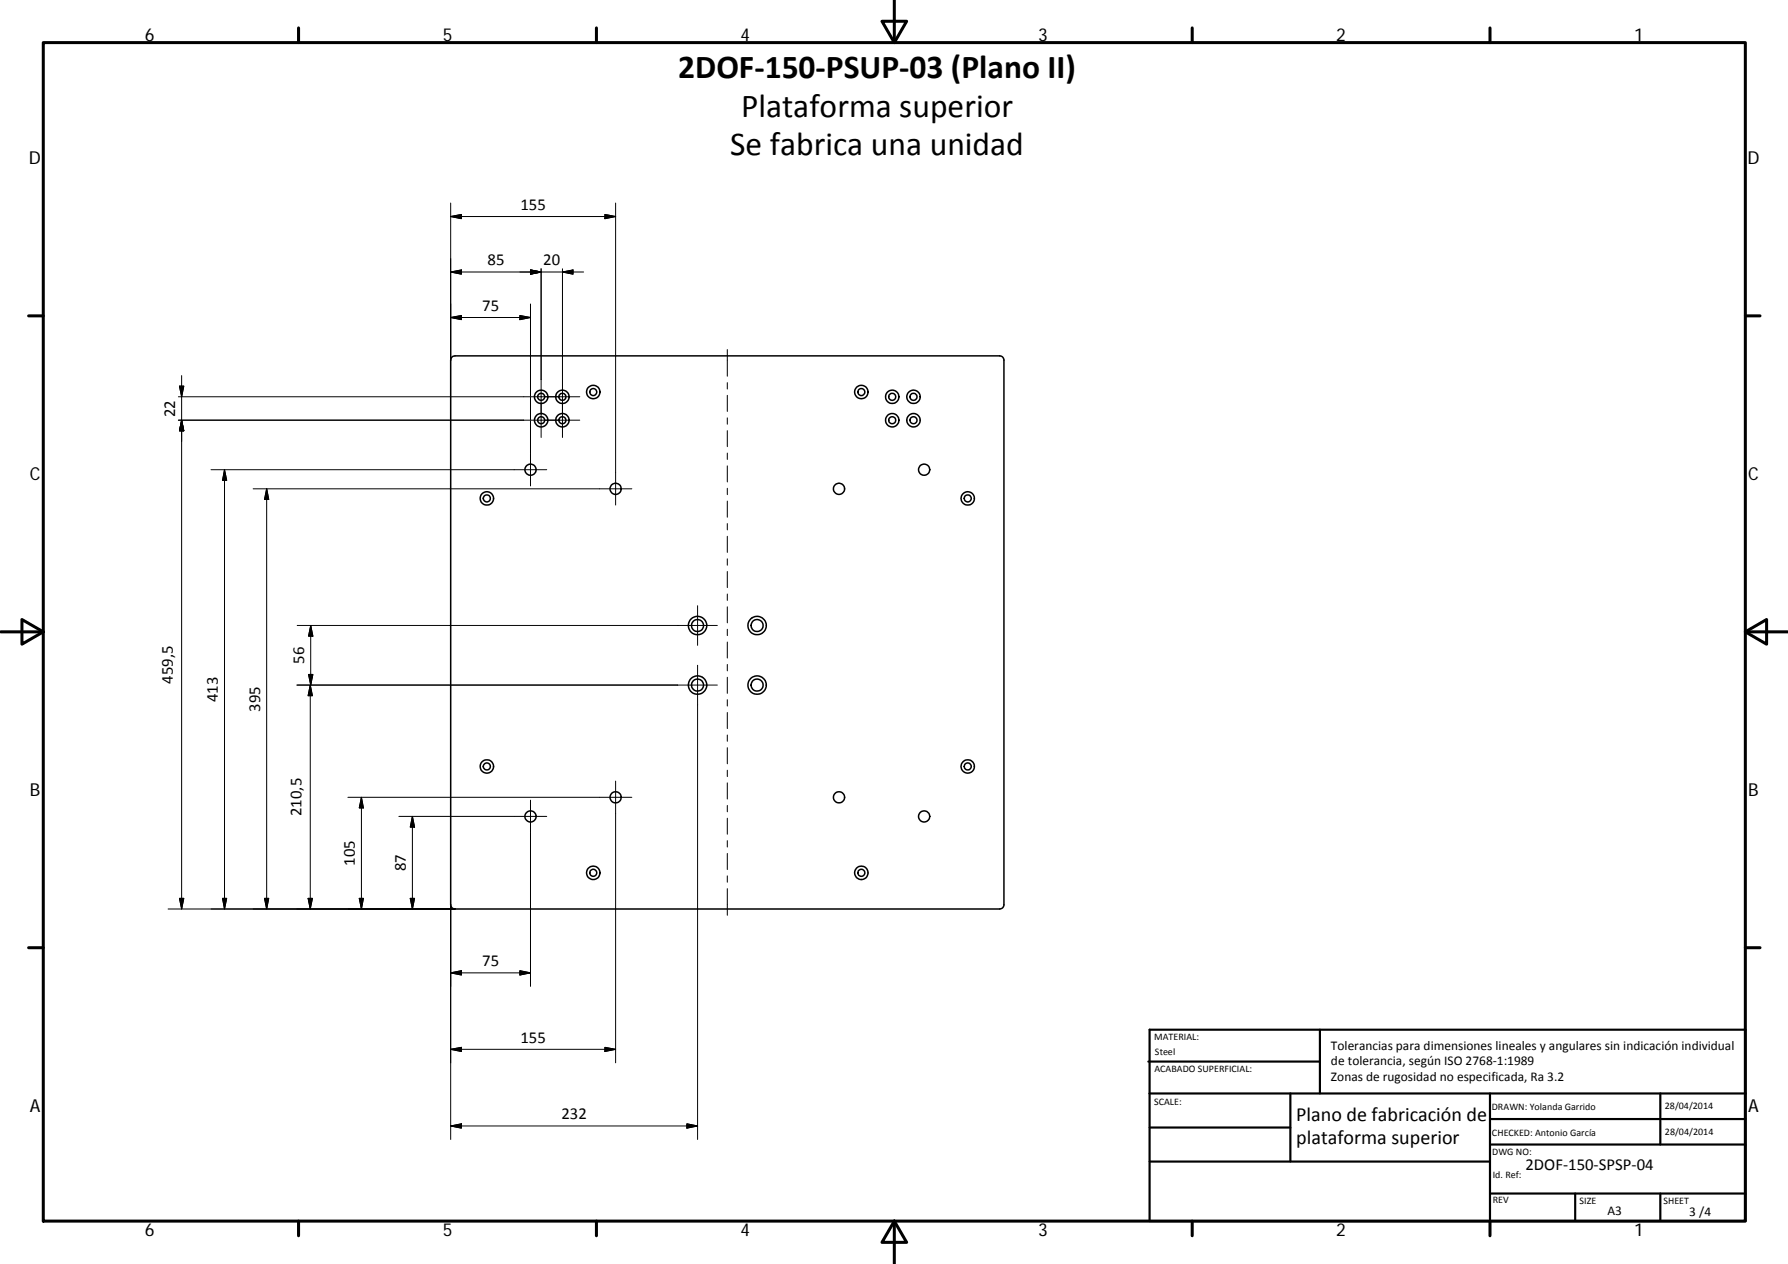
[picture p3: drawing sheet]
<svg xmlns="http://www.w3.org/2000/svg" width="420mm" height="297mm" viewBox="0 0 420 297" stroke-linecap="round" stroke-linejoin="round" font-family="sans-serif">
<g fill="none" stroke="#000" stroke-width=".36">
<path d="M106.3 83.8l.6-.2h128l.8 .4 .2 .6v128l-.4 .8-.6 .2h-128l-.8-.3-.2-.7v-128z"/>
<circle cx="127.2" cy="98.8" r=".83"/>
<circle cx="127.2" cy="98.7" r="1.58"/>
<circle cx="127.2" cy="93.3" r="1.58"/>
<circle cx="127.2" cy="93.2" r=".84"/>
<circle cx="132.2" cy="98.8" r=".83"/>
<circle cx="132.2" cy="98.7" r="1.58"/>
<circle cx="132.2" cy="93.3" r="1.58"/>
<circle cx="132.2" cy="93.2" r=".84"/>
<circle cx="139.4" cy="92.1" r=".82"/>
<circle cx="139.4" cy="92.1" r="1.57"/>
<circle cx="202.4" cy="92.1" r=".82"/>
<circle cx="202.4" cy="92.1" r="1.57"/>
<circle cx="209.7" cy="98.8" r=".82"/>
<circle cx="209.7" cy="98.7" r="1.59"/>
<circle cx="209.7" cy="93.3" r="1.59"/>
<circle cx="209.7" cy="93.2" r=".83"/>
<circle cx="214.7" cy="98.7" r="1.57"/>
<circle cx="214.7" cy="93.3" r="1.57"/>
<circle cx="214.7" cy="98.8" r=".83"/>
<circle cx="214.7" cy="93.2" r=".84"/>
<circle cx="114.4" cy="117.1" r=".83"/>
<circle cx="114.4" cy="117.1" r="1.58"/>
<circle cx="124.7" cy="110.4" r="1.3"/>
<circle cx="144.6" cy="114.9" r="1.31"/>
<circle cx="197.2" cy="114.9" r="1.32"/>
<circle cx="217.2" cy="110.4" r="1.32"/>
<circle cx="227.4" cy="117.1" r="1.57"/>
<circle cx="227.4" cy="117.1" r=".83"/>
<circle cx="163.9" cy="147" r="1.4"/>
<circle cx="163.9" cy="147" r="2.17"/>
<circle cx="177.9" cy="147" r="1.4"/>
<circle cx="177.9" cy="147" r="2.16"/>
<circle cx="163.9" cy="161" r="2.17"/>
<circle cx="163.9" cy="161" r="1.41"/>
<circle cx="177.9" cy="161" r="2.17"/>
<circle cx="177.9" cy="161" r="1.41"/>
<circle cx="114.4" cy="180.1" r=".84"/>
<circle cx="114.4" cy="180.1" r="1.57"/>
<circle cx="124.7" cy="191.9" r="1.31"/>
<circle cx="144.6" cy="187.4" r="1.31"/>
<circle cx="197.2" cy="187.4" r="1.32"/>
<circle cx="217.2" cy="191.9" r="1.32"/>
<circle cx="227.4" cy="180.1" r="1.57"/>
<circle cx="227.4" cy="180.1" r=".84"/>
<circle cx="139.4" cy="205.1" r="1.57"/>
<circle cx="139.4" cy="205.1" r=".82"/>
<circle cx="202.4" cy="205.1" r="1.57"/>
<circle cx="202.4" cy="205.1" r=".82"/>
</g>
<g fill="none" stroke="#000" stroke-width=".71">
<path d="M10.2 10h399.9v277h-399.9zM70.2 6.6v3.4M140.2 6.6v3.4M207.3 5h5.8l-2.9 5zM210.2 0v10M280.2 6.6v3.4M350.1 6.6v3.4M6.7 74.2h3.5M410.1 74.2h3.5M.2 148.5h10M5.2 145.6l5 2.9-5 2.9zM410.1 148.5l5-2.9v5.8z"/>
<path d="M410.1 148.5h10M6.7 222.7h3.5M410.1 222.7h3.5M70.2 287v3.4M140.2 287v3.4M210.2 287l2.9 5h-5.8zM210.2 287v10M280.2 287v3.4M350.1 287v3.4"/>
</g>
<g fill="none" stroke="#000" stroke-width=".51">
<path d="M269.8 249.5h40.4M270.1 242h140v45h-140zM270.1 257h140M303.2 257v16M310.2 242v15M350.1 257v30M390.2 257v12M270.1 265h33.1M270.1 273h80M350.1 269h60M350.1 263h60M350.1 280.5h60"/>
<path d="M370.2 280.5v6.5M390.2 280.5v6.5"/>
</g>
<g fill="none" stroke="#000" stroke-width=".23">
<path d="M105.9 50.9l2.5-.5v1zM105.9 50.9h38.8M105.9 47.7v36.9M142.1 50.4l2.6 .5-2.6 .5zM144.7 47.7v71M105.9 63.9l2.5-.5v1zM105.9 74.6l2.5-.5v1zM105.9 63.9h31.2M105.9 74.6h18.8M122.2 74.1l2.5 .5-2.5 .5zM124.7 63.4l2.5 .5-2.5 .5zM124.7 71.4v21.8"/>
<path d="M127.2 63.2v39.6M132.2 63.9l2.5-.5v1zM132.2 63.2v39.6M41.9 98.7h94.3M41.9 93.2h94.3M42.2 90.7h1l-.5 2.5zM42.7 88.3v125.3M42.7 98.7l.5 2.5h-1zM124.7 93.3v5.4M124.7 98.8v15.4M170.9 82.1v6.3M170.9 89.9v1.5"/>
<path d="M170.9 92.9v3.8M170.9 98.2v1.5M52.8 110.4v103.2M52.8 110.4l.5 2.5h-1zM62.7 114.9l.5 2.5h-1zM62.7 114.9v98.7M128.5 110.4h-78.9M148.5 114.9h-89M170.9 101.2v3.8M170.9 106.5v1.5M170.9 109.5v3.8M170.9 114.7v1.5"/>
<path d="M170.9 117.8v3.7M170.9 123v1.5M170.9 126v3.8M170.9 131.3v1.5M170.9 134.3v3.8M170.9 139.6v1.5M69.8 147h98.8M72.5 158.5h1l-.5 2.5zM73 147v14M73 147l.5 2.5h-1zM163.9 142.3v9.4M163.9 156.3v111.5"/>
<path d="M170.9 142.6v3.8M170.9 147.9v1.5M170.9 150.9v3.7M170.9 156.1v1.5M170.9 159.2v3.7M72.9 161v52.6M72.9 161l.5 2.5h-1zM168.6 161h-98.9M170.9 164.4v1.5M170.9 167.4v3.8M170.9 172.7v1.5M170.9 175.7v3.8"/>
<path d="M81.8 187.4h66.7M84.9 187.4l.5 2.5h-1zM84.9 187.4v26.2M96.9 191.9v21.7M96.9 191.9l.5 2.5h-1zM124.7 188v43.8M128.5 191.9h-34.8M144.7 183.6v66.2M170.9 181v1.5M170.9 184v3.8M170.9 189.3v1.5M170.9 192.3v3.7"/>
<path d="M170.9 197.5v1.6M39.5 213.6h67.4M42.2 211.1h1l-.5 2.5zM52.3 211.1h1l-.5 2.5zM62.2 211.1h1l-.5 2.5zM72.4 211.1h1l-.5 2.5zM84.4 211.1h1l-.5 2.5zM96.4 211.1h1l-.5 2.5zM105.9 212.6v55.2M170.9 200.6v3.7M170.9 205.8v1.5M170.9 208.8v6.3"/>
<path d="M105.9 228.6l2.5-.5v1zM105.9 228.6h18.8M122.2 228.1l2.5 .5-2.5 .5zM105.9 246.6l2.5-.5v1zM105.9 246.6h38.8M142.1 246.1l2.6 .5-2.6 .5zM105.9 264.6l2.5-.5v1zM105.9 264.6h58M161.4 264.1l2.5 .5-2.5 .5z"/>
</g>
<g fill="#000" stroke="#000" stroke-width=".23">
<path d="M105.9 50.9l2.5-.5v1zM142.1 50.4l2.6 .5-2.6 .5zM105.9 63.9l2.5-.5v1zM105.9 74.6l2.5-.5v1zM122.2 74.1l2.5 .5-2.5 .5zM124.7 63.4l2.5 .5-2.5 .5zM132.2 63.9l2.5-.5v1zM42.2 90.7h1l-.5 2.5zM42.7 98.7l.5 2.5h-1zM52.8 110.4l.5 2.5h-1zM62.7 114.9l.5 2.5h-1zM72.5 158.5h1l-.5 2.5z"/>
<path d="M73 147l.5 2.5h-1zM72.9 161l.5 2.5h-1zM84.9 187.4l.5 2.5h-1zM96.9 191.9l.5 2.5h-1zM42.2 211.1h1l-.5 2.5zM52.3 211.1h1l-.5 2.5zM62.2 211.1h1l-.5 2.5zM72.4 211.1h1l-.5 2.5zM84.4 211.1h1l-.5 2.5zM96.4 211.1h1l-.5 2.5zM105.9 228.6l2.5-.5v1zM122.2 228.1l2.5 .5-2.5 .5z"/>
<path d="M105.9 246.6l2.5-.5v1zM142.1 246.1l2.6 .5-2.6 .5zM105.9 264.6l2.5-.5v1zM161.4 264.1l2.5 .5-2.5 .5z"/>
</g>
<g font-size="7.9">
<text x="159.4" y="18.4">2DOF‐150‐PSUP‐03 (Plano II)</text>
<text x="174.1" y="27.4">Plataforma superior</text>
<text x="171.6" y="36.4">Se fabrica una unidad</text>
</g>
<g font-size="4.7">
<text x="304.6" y="263.5">Plano de fabricación de</text>
<text x="304.6" y="268.9">plataforma superior</text>
</g>
<g font-size="4.2">
<text x="34" y="9.6">6</text>
<text x="104" y="9.6">5</text>
<text x="174" y="9.6">4</text>
<text x="244" y="9.6">3</text>
<text x="314" y="9.6">2</text>
<text x="384" y="9.6">1</text>
<text x="6.8" y="38.7">D</text>
<text x="410.6" y="38.7">D</text>
<text x="7" y="112.9">C</text>
<text x="410.8" y="112.9">C</text>
<text x="7" y="187.1">B</text>
<text x="410.8" y="187.1">B</text>
<text x="7" y="261.3">A</text>
<text x="410.8" y="261.3">A</text>
<text x="34" y="290.4">6</text>
<text x="104" y="290.4">5</text>
<text x="174" y="290.4">4</text>
<text x="244" y="290.4">3</text>
<text x="314" y="290.4">2</text>
<text x="384" y="290.4">1</text>
</g>
<g font-size="3.9">
<text x="122.3" y="49.3">155</text>
<text x="114.5" y="62.4">85</text>
<text x="127.7" y="62.4">20</text>
<text x="113.3" y="73.1">75</text>
<text x="41.2" y="98" transform="rotate(-90 41.2 98)">22</text>
<text x="71.5" y="156" transform="rotate(-90 71.5 156)">56</text>
<text x="40.6" y="160.7" transform="rotate(-90 40.6 160.7)">459,5</text>
<text x="51.2" y="165" transform="rotate(-90 51.2 165)">413</text>
<text x="61.1" y="167.2" transform="rotate(-90 61.1 167.2)">395</text>
<text x="70.9" y="191.8" transform="rotate(-90 70.9 191.8)">210,5</text>
<text x="83.4" y="203.5" transform="rotate(-90 83.4 203.5)">105</text>
<text x="95.4" y="204.7" transform="rotate(-90 95.4 204.7)">87</text>
<text x="113.3" y="227">75</text>
<text x="122.3" y="245">155</text>
<text x="131.9" y="263">232</text>
<text x="358.5" y="274.9">2DOF‐150‐SPSP‐04</text>
</g>
<g font-size="3.1">
<text x="312.8" y="246.8">Tolerancias para dimensiones lineales y angulares sin indicación individual</text>
<text x="312.8" y="250.4">de tolerancia, según ISO 2768‐1:1989</text>
<text x="312.8" y="254">Zonas de rugosidad no especificada, Ra 3.2</text>
<text x="377.7" y="285.6">A3</text>
<text x="397" y="285.8">3 /4</text>
</g>
<g font-size="2.4">
<text x="271.2" y="244.4">MATERIAL:</text>
<text x="271.3" y="251.9">ACABADO SUPERFICIAL:</text>
<text x="271.4" y="247.9">Steel</text>
<text x="271.2" y="259.7">SCALE:</text>
<text x="350.6" y="260.9">DRAWN: Yolanda Garrido</text>
<text x="391.2" y="260.6">28/04/2014</text>
<text x="350.6" y="267">CHECKED: Antonio García</text>
<text x="391.2" y="266.6">28/04/2014</text>
<text x="350.6" y="271.4">DWG NO:</text>
<text x="350.8" y="276.8">Id. Ref:</text>
<text x="350.8" y="282.8">REV</text>
<text x="371.2" y="282.9">SIZE</text>
<text x="390.9" y="282.9">SHEET</text>
</g>
</svg>
